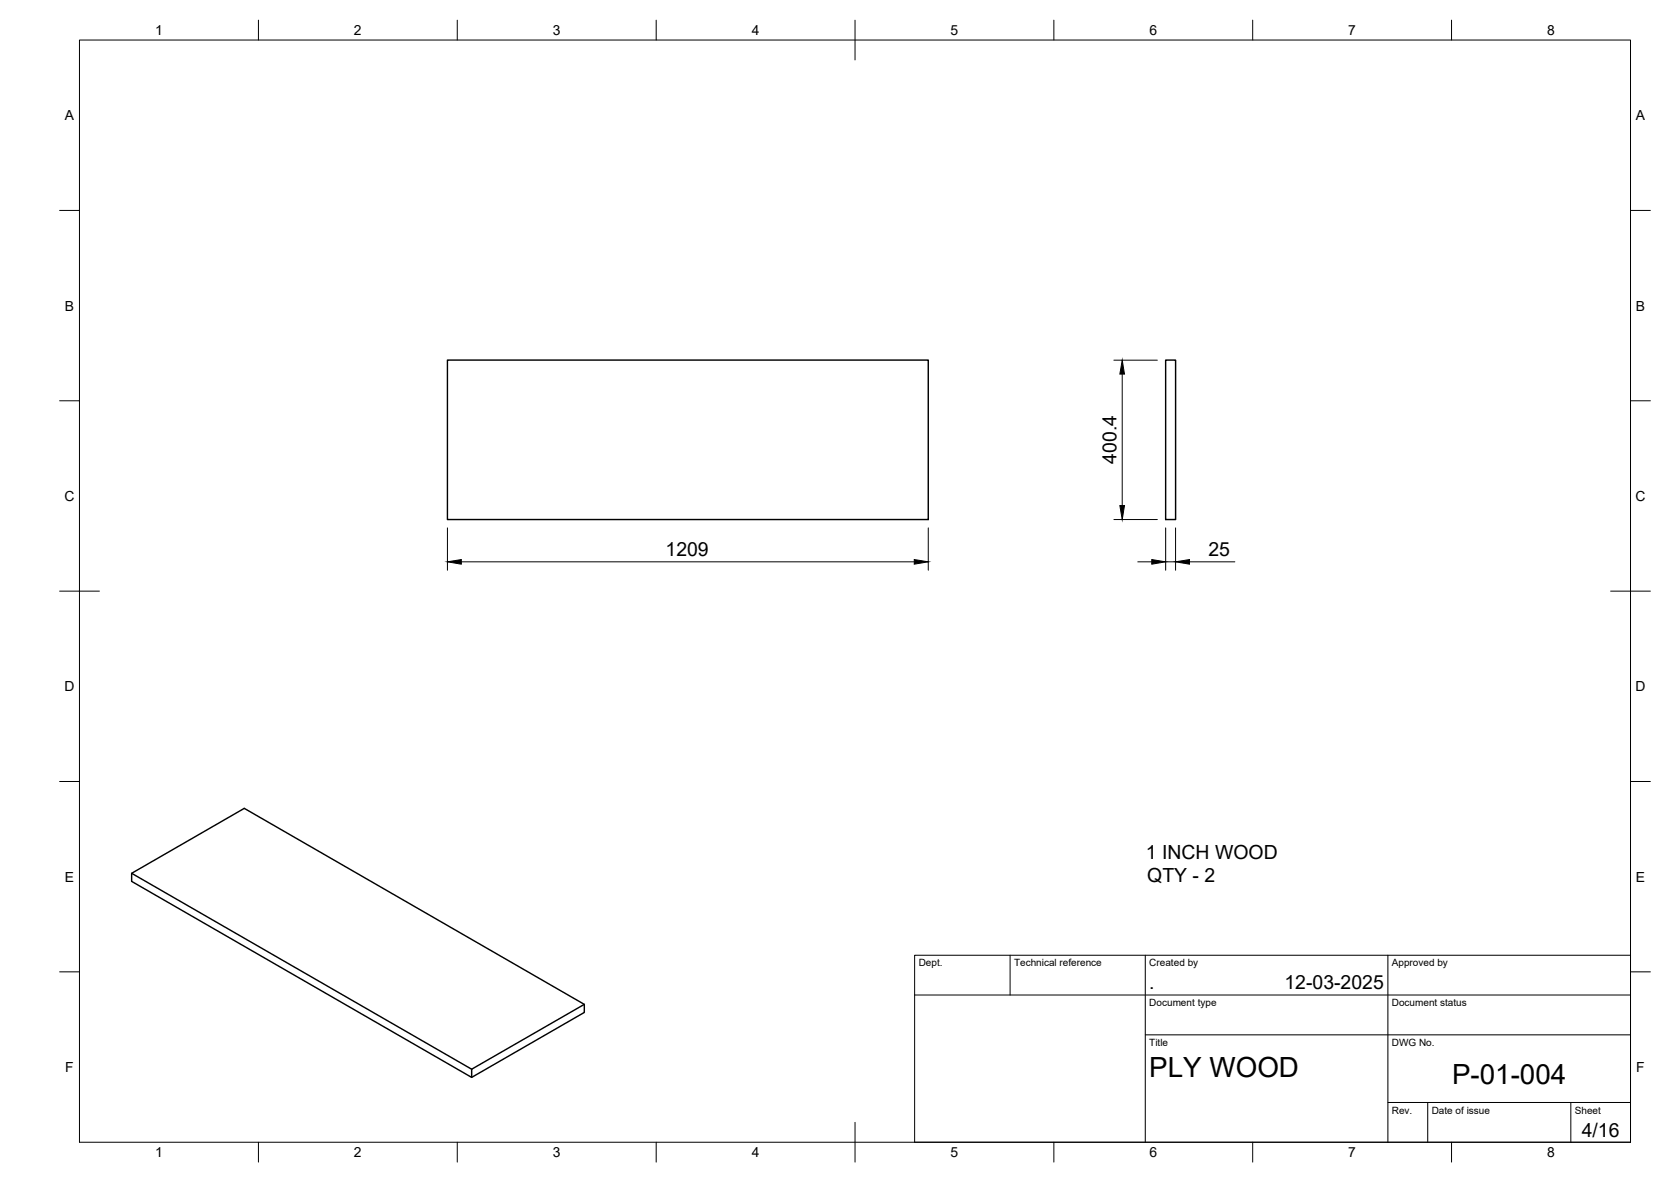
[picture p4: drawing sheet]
<svg xmlns="http://www.w3.org/2000/svg" width="420mm" height="297mm" viewBox="0 0 420 297" stroke-linecap="round" stroke-linejoin="round" font-family="sans-serif">
<!-- layer: Visible -->
<path d="M112.5 90.5h120.9v40.1h-120.9zM293.1 90.5h2.5v40.1h-2.5zM33.1 219.5l85.5 49.2M146.9 252.4l-28.3 16.3v2l-85.5-49.2v-2l28.3-16.4 85.5 49.3v2l-28.3 16.3" fill="none" stroke="#000" stroke-width=".36"/>
<!-- layer: BORDER -->
<g fill="none" stroke="#000" stroke-width=".25">
<path d="M20 10.1h390v276.9h-390zM65 5.1v5M115 5.1v5M165 5.1v5M215 5.1v10M265 5.1v5M315 5.1v5M365 5.1v5M15 52.9h5M410 52.9h5M15 100.7h5M410 100.7h5"/>
<path d="M15 148.6h10M405 148.6h10M15 196.4h5M410 196.4h5M15 244.2h5M410 244.2h5M65 287v5M115 287v5M165 287v5M215 282.1v9.9M265 287v5M315 287v5"/>
<path d="M365 287v5"/>
</g>
<!-- layer: TITLEBLOCK -->
<path d="M230 240.1h180v46.9h-180zM230 250h180M254 240.1v9.9M288 240.1v46.9M349 240.1v46.9M288 260.1h122M349 277.1h61M359 277.1v9.9M395 277.1v9.9" fill="none" stroke="#000" stroke-width=".25"/>
<!-- layer: FD_Dimensions -->
<path d="M280.1 90.5h10.9M282.2 94v33M112.5 132.7v10.6M233.4 132.7v10.6M280.1 130.6h10.9M293.1 132.7v10.6M295.6 132.7v10.6M116 141.2h113.9M286.1 141.2h3.5M293.1 141.2h2.5M299.1 141.2h11.4" fill="none" stroke="#000" stroke-width=".25"/>
<path d="M282.2 90.5l.5 3.5h-1.1zM281.6 127h1.1l-.5 3.6zM112.5 141.2l3.5-.6v1.2zM229.9 140.6l3.5 .6-3.5 .6zM289.6 140.6l3.5 .6-3.5 .6zM295.6 141.2l3.5-.6v1.2z" fill="#000" stroke="#000" stroke-width=".25"/>
<g font-size="7">
<text x="289" y="270.6">PLY WOOD</text>
<text x="365.1" y="272.3">P-01-004</text>
</g>
<g font-size="4.9">
<text x="280.7" y="116.6" transform="rotate(-90 280.7 116.6)">400.4</text>
<text x="167.3" y="139.7">1209</text>
<text x="303.8" y="139.7">25</text>
<text x="288.1" y="215.8">1 INCH WOOD</text>
<text x="288.5" y="221.7">QTY - 2</text>
<text x="289" y="248.5">.</text>
<text x="323" y="248.5">12-03-2025</text>
<text x="397.7" y="285.7">4/16</text>
</g>
<g font-size="3.5">
<text x="39" y="8.8">1</text>
<text x="89" y="8.8">2</text>
<text x="139" y="8.8">3</text>
<text x="189" y="8.8">4</text>
<text x="239" y="8.8">5</text>
<text x="289" y="8.8">6</text>
<text x="339" y="8.8">7</text>
<text x="389" y="8.8">8</text>
<text x="16.3" y="30.2">A</text>
<text x="411.3" y="30.2">A</text>
<text x="16.3" y="78">B</text>
<text x="411.3" y="78">B</text>
<text x="16.2" y="125.9">C</text>
<text x="411.2" y="125.9">C</text>
<text x="16.2" y="173.7">D</text>
<text x="411.2" y="173.7">D</text>
<text x="16.3" y="221.6">E</text>
<text x="411.3" y="221.6">E</text>
<text x="16.4" y="269.4">F</text>
<text x="411.4" y="269.4">F</text>
<text x="39" y="290.8">1</text>
<text x="89" y="290.8">2</text>
<text x="139" y="290.8">3</text>
<text x="189" y="290.8">4</text>
<text x="239" y="290.8">5</text>
<text x="289" y="290.8">6</text>
<text x="339" y="290.8">7</text>
<text x="389" y="290.8">8</text>
</g>
<g font-size="2.5">
<text x="231" y="242.9">Dept.</text>
<text x="255" y="242.9">Technical reference</text>
<text x="289" y="242.9">Created by</text>
<text x="350" y="242.9">Approved by</text>
<text x="289" y="252.8">Document type</text>
<text x="350" y="252.8">Document status</text>
<text x="289" y="262.9">Title</text>
<text x="350" y="262.9">DWG No.</text>
<text x="350" y="279.9">Rev.</text>
<text x="360" y="279.9">Date of issue</text>
<text x="396" y="279.9">Sheet</text>
</g>
</svg>
